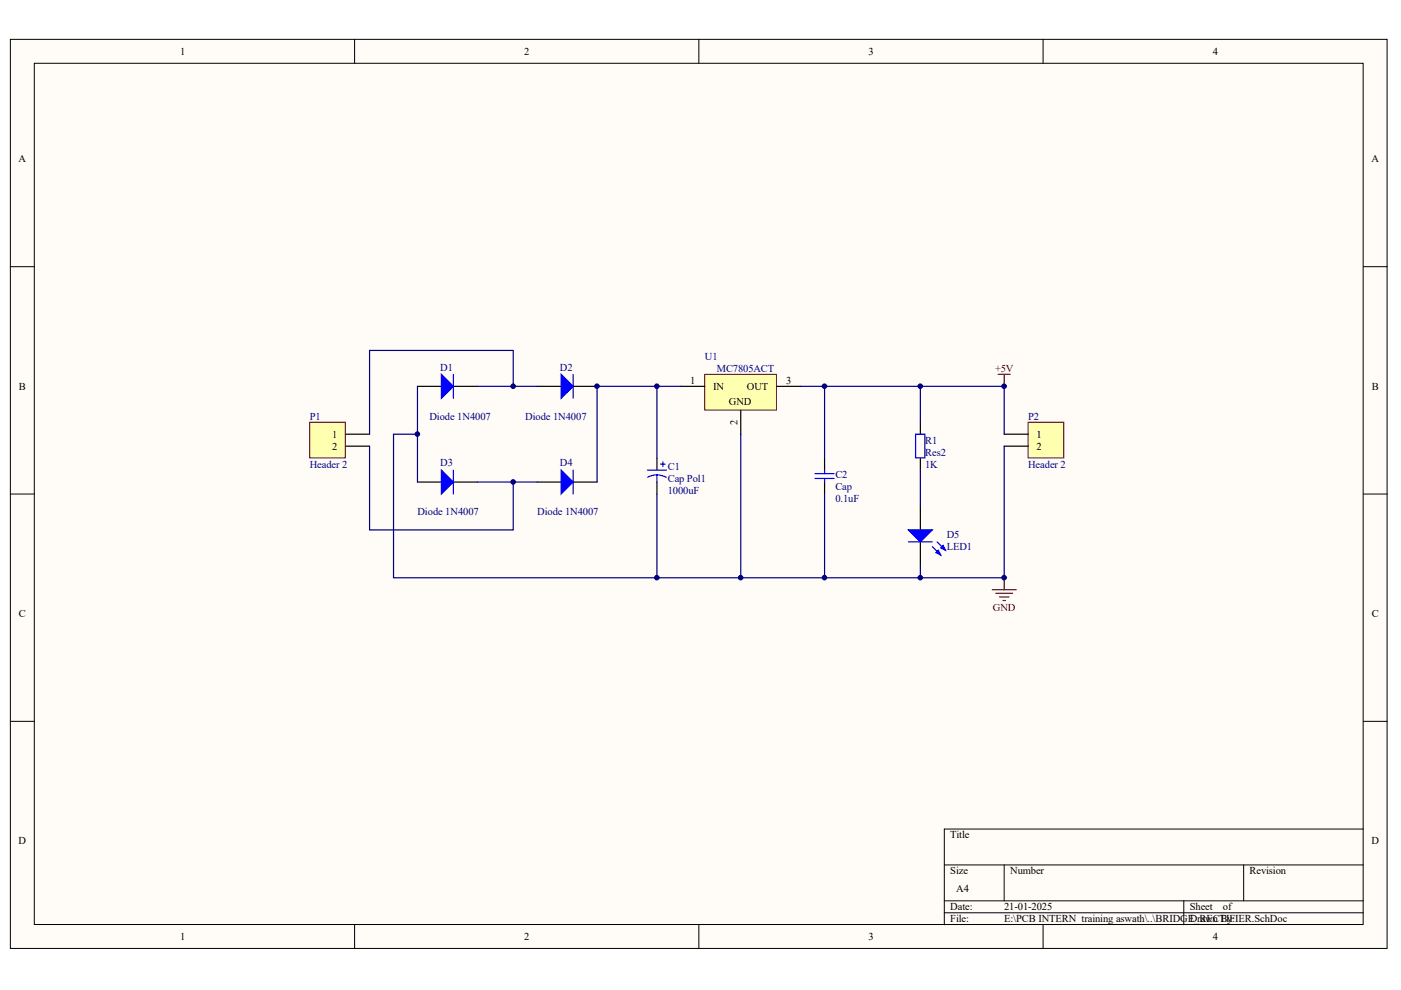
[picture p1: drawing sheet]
# Altium project BRIDGE_RECTIFIER.PrjPcb
1 sheet, 11 parts. Net scope: global (net labels, ports and power ports of the same name join across sheets).
Board file: BRIDGE_RECTIFIER_01.PcbDoc

## Sheet BRIDGE_RECTIFIER.SchDoc
size A4

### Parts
C1  Cap Pol1  value 1000uF  [RB7.6-15]
C2  Cap  value 0.1uF  [RAD-0.3]
D1  Diode 1N4007  [DIO10.46-5.3x2.8]
D2  Diode 1N4007  [DIO10.46-5.3x2.8]
D3  Diode 1N4007  [DIO10.46-5.3x2.8]
D4  Diode 1N4007  [DIO10.46-5.3x2.8]
D5  LED1  [LED-1]
P1  Header 2  [HDR1X2]
P2  Header 2  [HDR1X2]
R1  Res2  value 1K  [AXIAL-0.4]
U1  MC7805ACT  [221A-04]

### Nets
+5V: C2.2 P2.1 R1.2 U1.3(OUT)
GND: C1.2 C2.1 D1.1(A) D3.1(A) D5.2(K) P2.2 U1.2(GND)
NetC1_1: C1.1 D2.2(K) D4.2(K) U1.1(IN)
NetD1_2: D1.2(K) D2.1(A) P1.1
NetD3_2: D3.2(K) D4.1(A) P1.2
NetD5_1: D5.1(A) R1.1
